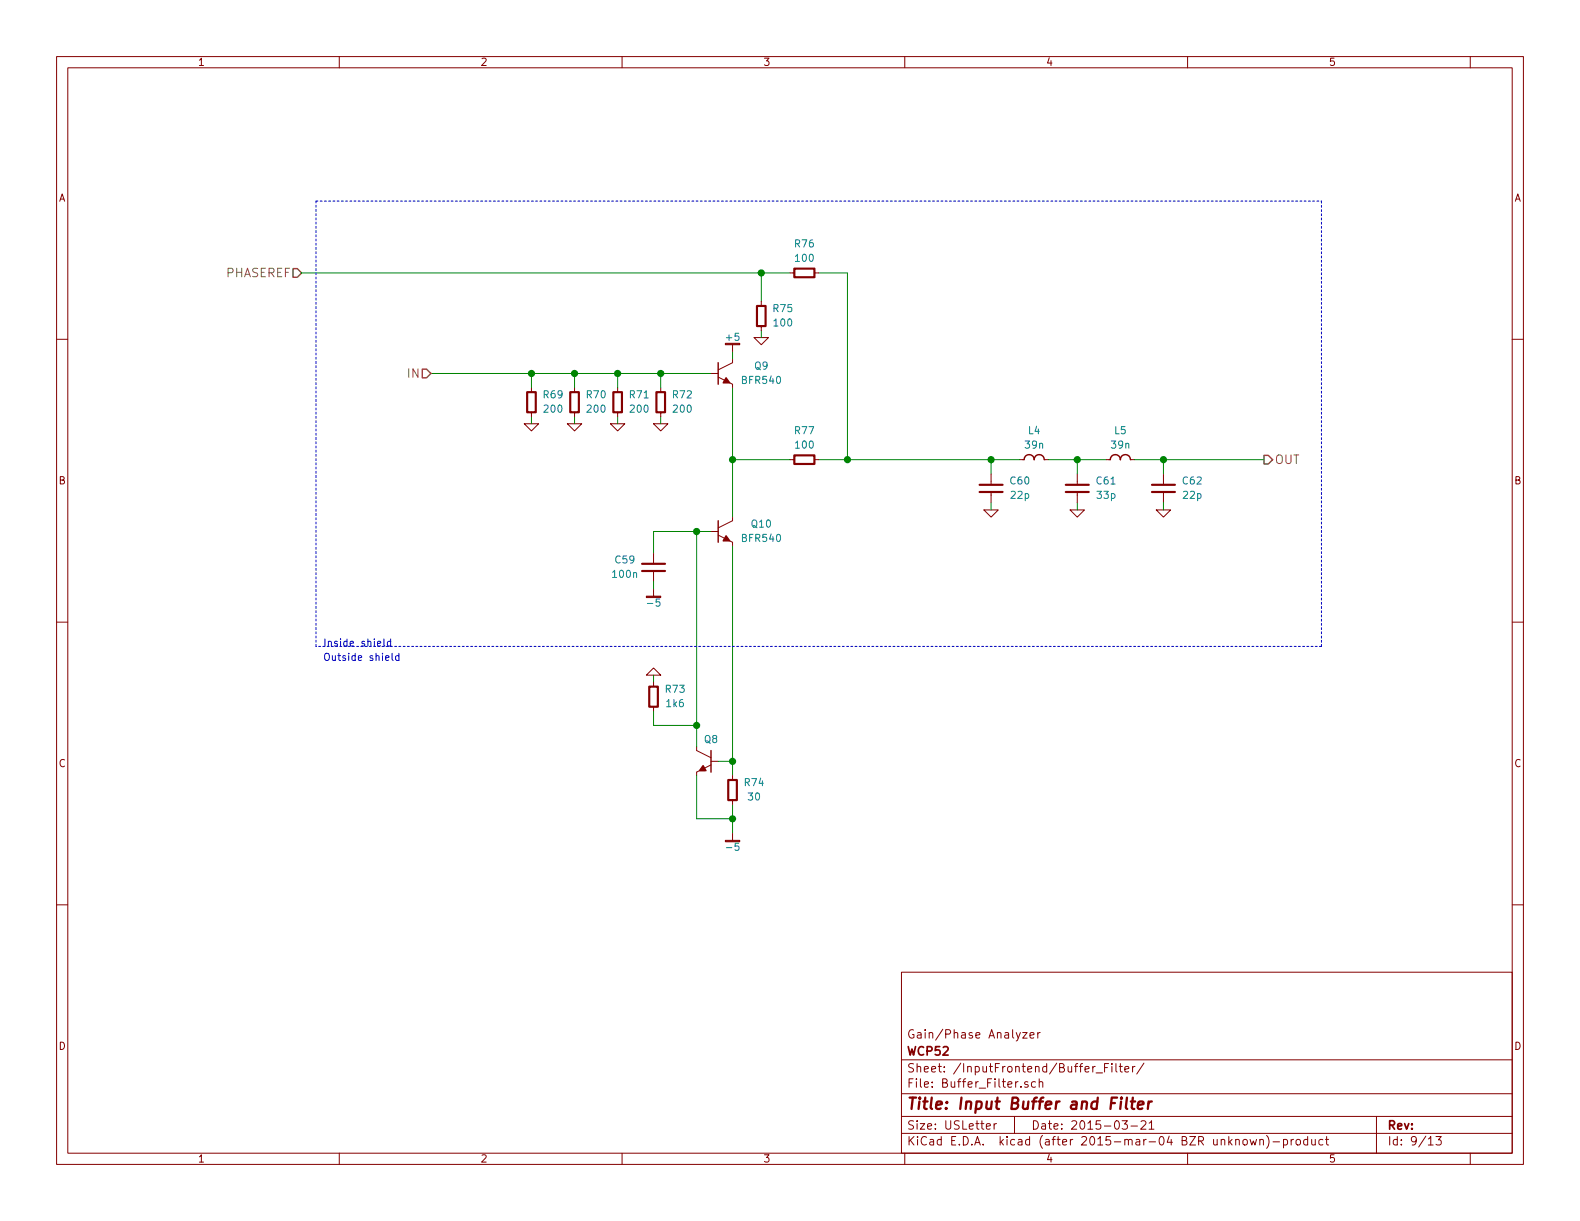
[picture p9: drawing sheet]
<svg xmlns="http://www.w3.org/2000/svg" width="279mm" height="216mm" viewBox="0 0 279 216" stroke-linecap="round" stroke-linejoin="round" font-family="sans-serif">
<g fill="none" stroke="#840000" stroke-width=".18">
<path d="M10 10h259.4v195.9h-259.4zM12 12h255.4v191.9h-255.4zM60 10v2M110 10v2M160 10v2M210 10v2M260 10v2M10 60h2M133.3 59.7h2.6l-1.3 1.3zM134.6 53.3v.8M134.6 57.7v.7M139.7 48.3h.8"/>
<path d="M144 48.3h.8M267.4 60h2M92.7 74.9h2.5l-1.2 1.3zM94 68.6v.7M94 72.9v.8M100.3 74.9h2.6l-1.3 1.3zM101.6 68.6v.7M101.6 72.9v.8M107.9 74.9h2.6l-1.3 1.3zM109.2 68.6v.7M109.2 72.9v.8M115.6 74.9h2.5l-1.3 1.3z"/>
<path d="M116.8 68.6v.7M116.8 72.9v.8M125.7 66h1.3M127 66.7l2.5 1.2v.7M129.5 63.5v.6l-2.5 1.3M129.5 61v1.2M115.6 97.8v1.9M125.7 94h1.3M127 94.6l2.5 1.3v.6M129.5 91.4v.7l-2.5 1.2M139.7 81.3h.8M144 81.3h.8"/>
<path d="M174 90.2h2.5l-1.2 1.2zM175.3 83.8v1.9M175.3 87v1.9M180.3 81.3h.8M184.7 81.3h.7M189.2 90.2h2.6l-1.3 1.2zM190.5 83.8v1.9M190.5 87v1.9M195.6 81.3h.7M199.9 81.3h.8M204.5 90.2h2.5l-1.3 1.2zM205.7 83.8v1.9"/>
<path d="M205.7 87v1.9M10 110h2M114.3 119.4l1.3-1.3 1.2 1.3zM115.6 101v1.9M115.6 104.1v1.3M267.4 110h2M115.6 120.7v.7M115.6 125v.7M123.2 132.1v.6l2.5 1.3M125.7 135.3l-2.5 1.2v.7M125.7 134.6h1.3M129.5 137.2v.7"/>
<path d="M10 160h2M129.5 141.5v.7M129.5 147.3v1.3M267.4 160h2M159.4 171.9h108v32h-108zM159.4 197.4h108M159.4 193.4h108M159.4 187.4h108M174.4 199.2l.7-.2v-.2l-.4-.1-.3 .2 .1 .7h.6M175.8 198.7v1M176.2 198.7l-.4 .3M179.4 197.4v3"/>
<path d="M180.8 182.6h.8l-.8 1h.8M181.8 191.3a.37 .37 0 0 0-.6 .2l.1 .2 .5 .1v.2l-.2 .3-.4-.1M182.1 183.1l.8-.2-.1-.2-.4-.1-.3 .2 .1 .7h.6M183.1 191.3h-.4l-.3 .2 .1 .6 .2 .2 .4-.1M183.5 182.6v1M183.8 191.4l.2-.1h.4v1M183.8 190.8v1.5M183.9 182.6l-.4 .3M193.8 189.7h1.2M195.3 188.8h.5M196 188.1h-.7v1.5M196.6 188.1v.1"/>
<path d="M196.6 188.6v1M197.3 188.1v1.3l.2 .2M197.9 188.6h.6M198.1 188.1v1.3l.4 .2M198.4 198.2h1l-.5 .6 .4 .1v.6l-.2 .2-.7-.2M198.9 189.1l.7-.2v-.3h-.5l-.2 .2 .1 .7h.6M200 199.1h1.1M200.3 188.6v1M200.7 188.6l-.4 .2M201.8 198.3l.2-.1h.4l.2 .4-.9 1.1h.9M202.3 188l-1.3 1.9M203.2 198.6l.4-.4v1.5"/>
<path d="M203.2 199.7h.9M243.4 197.4v6.5M60 203.9v2M110 203.9v2M159.4 200.4h108M160 203.9v2M210 203.9v2M219.9 201.6l.2-.1 .4 .1 .1 .6-.2 .2-.3 .1-.2-.2zM221.1 201.5l.3 1 .2-.7 .3 .7 .3-1M222.8 201.6l.2-.1h.4v1M222.8 201.5v1M224 200.8a1.71 1.71 0 0 1 0 2.2"/>
<path d="M225.1 201.9h1.2M227 201.5h.4l.3 .3-.1 .6h-.6M227 201.5v1.5M228.3 201.5v1M228.8 201.5l-.5 .3M229.3 201.6l.2-.1 .4 .1 .1 .6-.2 .2-.3 .1-.2-.2zM231.2 201.5h-.4l-.3 .3 .1 .5 .2 .2 .4-.1M231.2 201v1.5M232 201.5v.9l.4 .1 .2-.2M232.6 201.5v1M233.9 201.5h-.4l-.3 .3 .1 .5 .2 .2 .4-.1M234.4 201.5h.5"/>
<path d="M234.6 201v1.3l.3 .2M252.6 202.5h.8M253.9 201h1l-.5 .5 .4 .2v.6l-.2 .2-.7-.2M260 203.9v2"/>
</g>
<path d="M198.3 194.1v.2l.1-.1-.1-.1v.2M199.3 194.1l-.2 1.7 .2 .3M200 194.8h.7M200.3 194.1l-.2 1.7 .1 .2 .4 .1M201.2 195.4l1-.2v-.4h-.6l-.3 .2-.1 1 .2 .1 .6-.1M203.1 194.8l-.1 1.3M203.7 194.8a.54 .54 0 0 0-.6 .3" fill="none" stroke="#840000" stroke-width=".41"/>
<g fill="none" stroke="#008400" stroke-width=".18">
<path d="M53.3 48.3h86.4M134.6 48.3v5M134.6 58.4v1.3M144.8 48.3h5.1v33M76.2 66h49.5M94 66v2.6M94 73.7v1.2M101.6 66v2.6M101.6 73.7v1.2M109.2 66v2.6M109.2 73.7v1.2M116.8 66v2.6"/>
<path d="M116.8 73.7v1.2M129.5 62.2v1.3M129.5 68.6v22.8M123.2 94v38.1M125.7 94h-10.1v3.8M129.5 96.5v40.7M129.5 81.3h10.2M144.8 81.3h35.5M175.3 81.3v2.5M175.3 88.9v1.3M185.4 81.3h10.2M190.5 81.3v2.5"/>
<path d="M190.5 88.9v1.3M200.7 81.3h22.8M205.7 81.3v2.5M205.7 88.9v1.3M115.6 102.9v1.2M115.6 119.4v1.3M115.6 125.7v2.6h7.6M123.2 137.2v7.6h6.3M127 134.6h2.5M129.5 142.2v5.1"/>
</g>
<path d="M127 64.1v3.8M127 92.1v3.8M181.1 81.3a.89 .89 0 0 1 .9-.9 .89 .89 0 0 1 .9 .9 .89 .89 0 0 1 .9-.9 .89 .89 0 0 1 .9 .9M196.3 81.3a.89 .89 0 0 1 .9-.9 .89 .89 0 0 1 .9 .9 .89 .89 0 0 1 .9-.9 .89 .89 0 0 1 .9 .9M125.7 132.7v3.8" fill="none" stroke="#840000" stroke-width=".25"/>
<g fill="#840000" stroke="#840000" stroke-width=".25">
<path d="M128.4 66.8l.6 .9h-1.1z"/>
<path d="M128.4 94.7l.6 .9h-1.1z"/>
<path d="M124.3 135.4l.5 .9h-1.1z"/>
</g>
<g fill="#008400" stroke="#008400" stroke-width=".25">
<circle cx="116.8" cy="66" r=".51"/>
<circle cx="109.2" cy="66" r=".51"/>
<circle cx="101.6" cy="66" r=".51"/>
<circle cx="129.5" cy="134.6" r=".51"/>
<circle cx="129.5" cy="144.8" r=".51"/>
<circle cx="123.2" cy="128.3" r=".51"/>
<circle cx="129.5" cy="81.3" r=".51"/>
<circle cx="94" cy="66" r=".51"/>
<circle cx="134.6" cy="48.3" r=".51"/>
<circle cx="149.9" cy="81.3" r=".51"/>
<circle cx="175.3" cy="81.3" r=".51"/>
<circle cx="190.5" cy="81.3" r=".51"/>
<circle cx="205.7" cy="81.3" r=".51"/>
<circle cx="123.2" cy="94" r=".51"/>
</g>
<path d="M51.8 47.5h.8l.7 .8-.7 .7h-.8zM74.7 65.3h.7l.8 .7-.8 .8h-.7zM223.5 80.5h.8l.7 .8-.7 .7h-.8z" fill="none" stroke="#848400" stroke-width=".25"/>
<g fill="none" stroke="#840000" stroke-width=".38">
<path d="M133.9 54.1h1.5v3.6h-1.5zM140.5 47.5h3.5v1.5h-3.5zM93.2 69.3h1.5v3.6h-1.5zM100.8 69.3h1.6v3.6h-1.6zM108.5 69.3h1.5v3.6h-1.5zM116.1 69.3h1.5v3.6h-1.5zM113.5 99.7h4.1M140.5 80.5h3.5v1.5h-3.5zM173.2 87h4.1M173.2 85.7h4.1M188.5 87h4M188.5 85.7h4"/>
<path d="M203.7 87h4.1M203.7 85.7h4.1M113.5 101h4.1M114.8 121.4h1.5v3.6h-1.5zM128.8 137.9h1.5v3.6h-1.5z"/>
</g>
<path d="M128.3 60.7h2.5v.3h-2.5z" fill="#840000" stroke="#840000" stroke-width=".18"/>
<path d="M55.9 35.6h177.8M233.7 35.6v78.7M55.9 114.3v-78.7M233.7 114.3h-177.8" fill="none" stroke="#0000c2" stroke-width=".18" stroke-dasharray=".3 .4"/>
<path d="M67.9 113v1l.2 .2M69.1 113.5l-.4-.1-.2 .2 .1 .6h.5M69.1 113v1.2M69.3 115.5v1.1l.2 .2M70.5 116l-.3-.1-.2 .3 .1 .5h.4M70.5 115.5v1.3" fill="none" stroke="#0000c2" stroke-width=".18"/>
<text font-size="2.8" fill="#840000" x="160.4" y="196.2">Title: Input Buffer and Filter</text>
<g font-size="2.1" fill="#848400">
<text x="39.9" y="49">PHASEREF</text>
<text x="72.1" y="66.8">IN</text>
<text x="225.5" y="82">OUT</text>
</g>
<g font-size="2.1" fill="#840000">
<text x="160.4" y="183.6">Gain/Phase Analyzer</text>
<text x="160.4" y="189.6">Sheet: /InputFrontend/Buffer_Filter/</text>
<text x="160.4" y="186.6">WCP52</text>
<text x="160.4" y="192.3">File: Buffer_Filter.sch</text>
<text x="160.4" y="202.5">KiCad E.D.A. kicad (after 2015-mar-04 BZR unknown)-product</text>
<text x="160.4" y="199.7">Size: USLetter</text>
<text x="182.4" y="199.7">Date: 2015-03-21</text>
<text x="245.4" y="199.7">Rev:</text>
<text x="245.4" y="202.5">Id: 9/13</text>
</g>
<g font-size="1.8" fill="#840000">
<text x="35" y="11.6">1</text>
<text x="85" y="11.6">2</text>
<text x="135" y="11.6">3</text>
<text x="185" y="11.6">4</text>
<text x="235" y="11.6">5</text>
<text x="10.4" y="35.6">A</text>
<text x="267.8" y="35.6">A</text>
<text x="10.4" y="85.6">B</text>
<text x="267.8" y="85.6">B</text>
<text x="10.4" y="135.6">C</text>
<text x="267.8" y="135.6">C</text>
<text x="10.4" y="185.6">D</text>
<text x="267.8" y="185.6">D</text>
<text x="35" y="205.5">1</text>
<text x="85" y="205.5">2</text>
<text x="135" y="205.5">3</text>
<text x="185" y="205.5">4</text>
<text x="235" y="205.5">5</text>
</g>
<g font-size="1.8" fill="#008484">
<text x="140.6" y="43.7">R76</text>
<text x="140.8" y="46.3">100</text>
<text x="136.8" y="55.2">R75</text>
<text x="137" y="57.7">100</text>
<text x="128.5" y="60.2">+5</text>
<text x="133.5" y="65.3">Q9</text>
<text x="96.2" y="70.4">R69</text>
<text x="103.8" y="70.4">R70</text>
<text x="111.4" y="70.4">R71</text>
<text x="119" y="70.4">R72</text>
<text x="131.3" y="67.9">BFR540</text>
<text x="96.3" y="72.9">200</text>
<text x="103.9" y="72.9">200</text>
<text x="111.6" y="72.9">200</text>
<text x="119.2" y="72.9">200</text>
<text x="140.6" y="76.8">R77</text>
<text x="181.9" y="76.8">L4</text>
<text x="197.1" y="76.8">L5</text>
<text x="140.8" y="79.3">100</text>
<text x="181.4" y="79.3">39n</text>
<text x="196.6" y="79.3">39n</text>
<text x="178.7" y="85.6">C60</text>
<text x="178.8" y="88.2">22p</text>
<text x="194" y="85.6">C61</text>
<text x="194.1" y="88.2">33p</text>
<text x="209.2" y="85.6">C62</text>
<text x="209.3" y="88.2">22p</text>
<text x="131.3" y="95.8">BFR540</text>
<text x="132.9" y="93.3">Q10</text>
<text x="108.9" y="99.6">C59</text>
<text x="108.5" y="102.2">100n</text>
<text x="114.8" y="107.2">-5</text>
<text x="117.8" y="122.5">R73</text>
<text x="117.9" y="125">1k6</text>
<text x="124.6" y="131.4">Q8</text>
<text x="131.7" y="139">R74</text>
<text x="132.4" y="141.5">30</text>
<text x="128.8" y="150.4">-5</text>
</g>
<g font-size="1.8" fill="#0000c2">
<text x="57.1" y="114.3">Inside shield</text>
<text x="57.1" y="116.8">Outside shield</text>
</g>
</svg>
